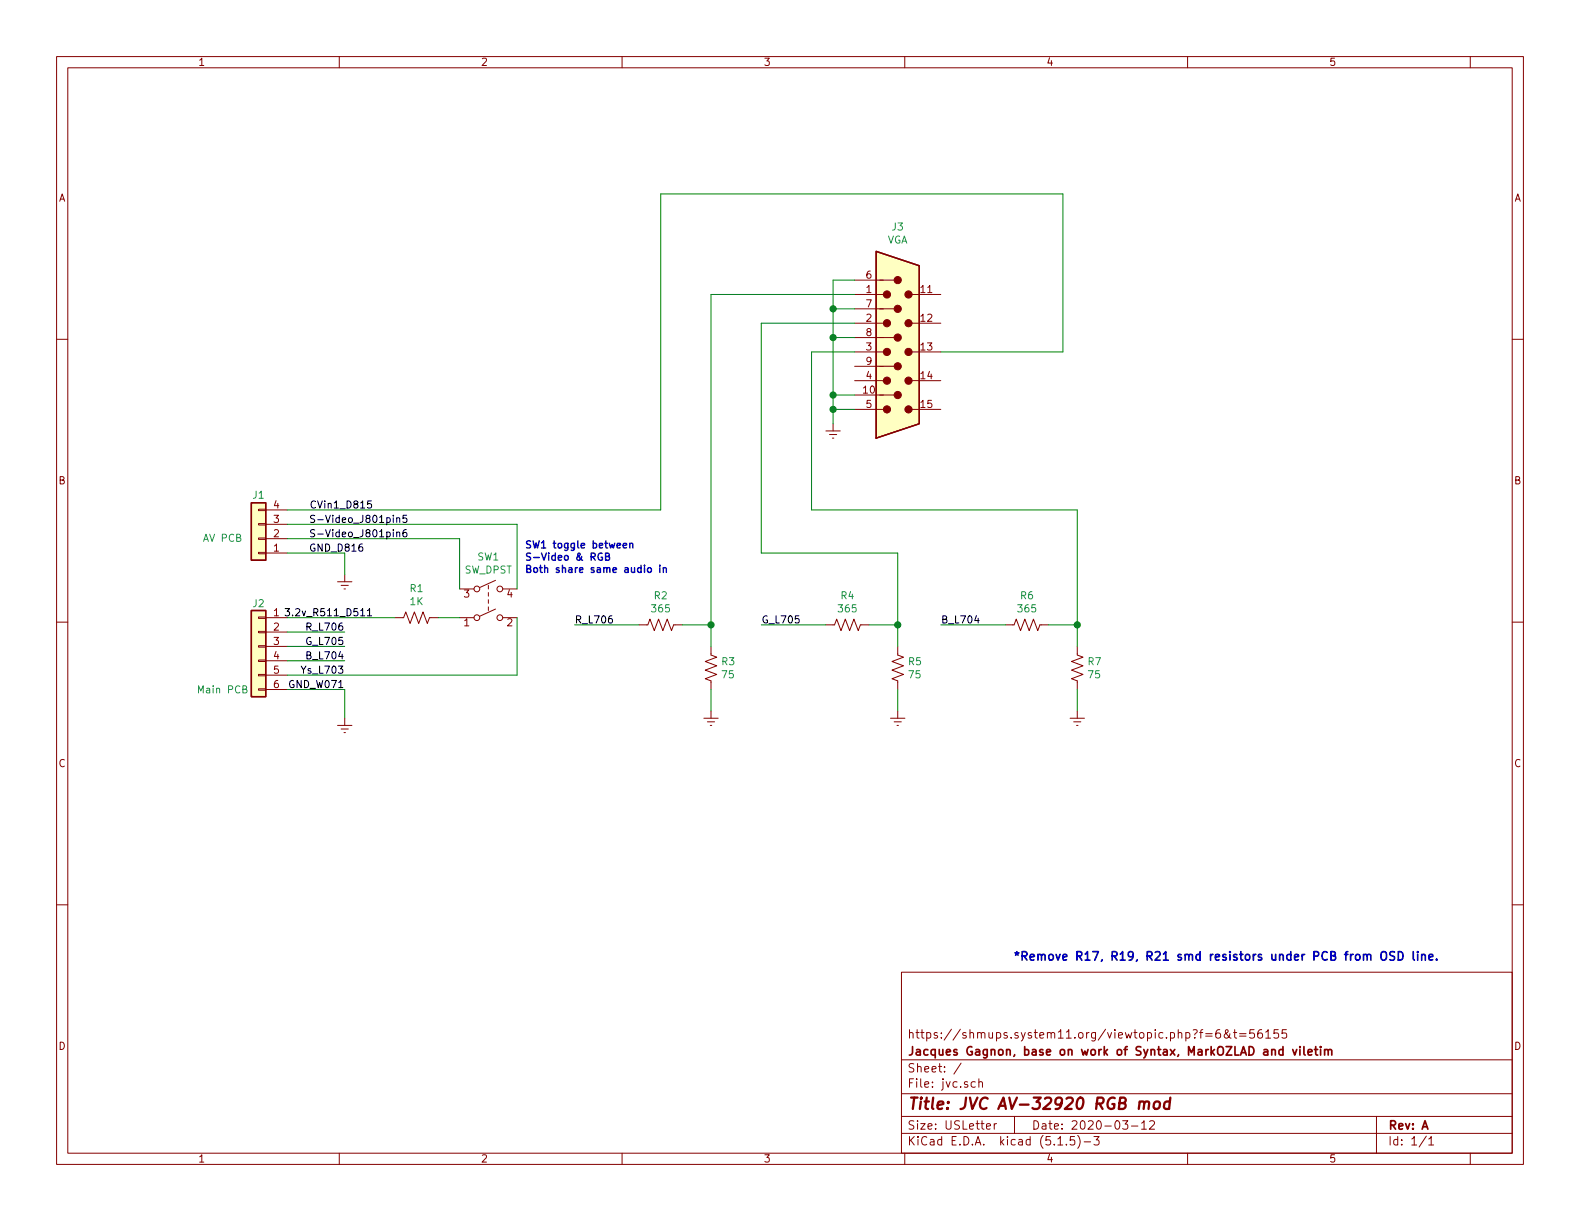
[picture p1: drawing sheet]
EESchema Schematic File Version 4
EELAYER 30 0
EELAYER END
$Descr USLetter 11000 8500
encoding utf-8
Sheet 1 1
Title "JVC AV-32920 RGB mod"
Date "2020-03-12"
Rev "A"
Comp "Jacques Gagnon, base on work of Syntax, MarkOZLAD and viletim"
Comment1 "https://shmups.system11.org/viewtopic.php?f=6&t=56155"
Comment2 ""
Comment3 ""
Comment4 ""
$EndDescr
$Comp
L Device:R_US R2
U 1 1
P 4600 4350
F 0 "R2" V 4395 4350 50  0000 C CNN
F 1 "365" V 4486 4350 50  0000 C CNN
F 2 "" V 4640 4340 50  0001 C CNN
F 3 "~" H 4600 4350 50  0001 C CNN
	1    4600 4350
	0    1    1    0   
$EndComp
$Comp
L Device:R_US R3
U 1 1
P 4950 4650
F 0 "R3" H 5018 4696 50  0000 L CNN
F 1 "75" H 5018 4605 50  0000 L CNN
F 2 "" V 4990 4640 50  0001 C CNN
F 3 "~" H 4950 4650 50  0001 C CNN
	1    4950 4650
	1    0    0    -1  
$EndComp
Connection ~ 4950 4350
Wire Wire Line
	4950 4350 4950 4500
$Comp
L Connector_Generic:Conn_01x06 J2
U 1 1
P 1800 4500
F 0 "J2" H 1800 4800 50  0000 C CNN
F 1 "Main PCB" H 2050 4200 50  0000 C CNN
F 2 "" H 1800 4500 50  0001 C CNN
F 3 "~" H 1800 4500 50  0001 C CNN
	1    1800 4500
	-1   0    0    -1  
$EndComp
Text Label 2600 4300 2    50   ~ 0
3.2v_R511_D511
Text Label 2400 4800 2    50   ~ 0
GND_W071
Text Label 2400 4700 2    50   ~ 0
Ys_L703
Text Label 2400 4400 2    50   ~ 0
R_L706
Text Label 2400 4500 2    50   ~ 0
G_L705
Text Label 2400 4600 2    50   ~ 0
B_L704
$Comp
L Connector_Generic:Conn_01x04 J1
U 1 1
P 1800 3750
F 0 "J1" H 1800 3450 50  0000 C CNN
F 1 "AV PCB" H 2050 3750 50  0000 C CNN
F 2 "" H 1800 3750 50  0001 C CNN
F 3 "~" H 1800 3750 50  0001 C CNN
	1    1800 3750
	-1   0    0    1   
$EndComp
Wire Wire Line
	2000 4400 2400 4400
Wire Wire Line
	2000 4500 2400 4500
Wire Wire Line
	2000 4600 2400 4600
Wire Wire Line
	2000 4800 2400 4800
Text Label 2600 3550 2    50   ~ 0
CVin1_D815
Wire Wire Line
	4750 4350 4950 4350
Wire Wire Line
	2400 4800 2400 5000
$Comp
L power:GNDREF #PWR?
U 1 1
P 2400 5000
F 0 "#PWR?" H 2400 4750 50  0001 C CNN
F 1 "GNDREF" H 2405 4827 50  0001 C CNN
F 2 "" H 2400 5000 50  0001 C CNN
F 3 "" H 2400 5000 50  0001 C CNN
	1    2400 5000
	1    0    0    -1  
$EndComp
$Comp
L Device:R_US R6
U 1 1
P 7150 4350
F 0 "R6" V 6945 4350 50  0000 C CNN
F 1 "365" V 7036 4350 50  0000 C CNN
F 2 "" V 7190 4340 50  0001 C CNN
F 3 "~" H 7150 4350 50  0001 C CNN
	1    7150 4350
	0    1    1    0   
$EndComp
$Comp
L Device:R_US R7
U 1 1
P 7500 4650
F 0 "R7" H 7568 4696 50  0000 L CNN
F 1 "75" H 7568 4605 50  0000 L CNN
F 2 "" V 7540 4640 50  0001 C CNN
F 3 "~" H 7500 4650 50  0001 C CNN
	1    7500 4650
	1    0    0    -1  
$EndComp
Connection ~ 7500 4350
Wire Wire Line
	7500 4350 7500 4500
Wire Wire Line
	7300 4350 7500 4350
$Comp
L Device:R_US R5
U 1 1
P 6250 4650
F 0 "R5" H 6318 4696 50  0000 L CNN
F 1 "75" H 6318 4605 50  0000 L CNN
F 2 "" V 6290 4640 50  0001 C CNN
F 3 "~" H 6250 4650 50  0001 C CNN
	1    6250 4650
	1    0    0    -1  
$EndComp
Connection ~ 6250 4350
Wire Wire Line
	6250 4350 6250 4500
Wire Wire Line
	6050 4350 6250 4350
Wire Wire Line
	4450 4350 4000 4350
Text Label 4000 4350 0    50   ~ 0
R_L706
Wire Wire Line
	5750 4350 5300 4350
Text Label 5300 4350 0    50   ~ 0
G_L705
Text Label 6550 4350 0    50   ~ 0
B_L704
Wire Wire Line
	6550 4350 7000 4350
$Comp
L power:GNDREF #PWR?
U 1 1
P 4950 4950
F 0 "#PWR?" H 4950 4700 50  0001 C CNN
F 1 "GNDREF" H 4955 4777 50  0001 C CNN
F 2 "" H 4950 4950 50  0001 C CNN
F 3 "" H 4950 4950 50  0001 C CNN
	1    4950 4950
	1    0    0    -1  
$EndComp
$Comp
L power:GNDREF #PWR?
U 1 1
P 6250 4950
F 0 "#PWR?" H 6250 4700 50  0001 C CNN
F 1 "GNDREF" H 6255 4777 50  0001 C CNN
F 2 "" H 6250 4950 50  0001 C CNN
F 3 "" H 6250 4950 50  0001 C CNN
	1    6250 4950
	1    0    0    -1  
$EndComp
$Comp
L power:GNDREF #PWR?
U 1 1
P 7500 4950
F 0 "#PWR?" H 7500 4700 50  0001 C CNN
F 1 "GNDREF" H 7505 4777 50  0001 C CNN
F 2 "" H 7500 4950 50  0001 C CNN
F 3 "" H 7500 4950 50  0001 C CNN
	1    7500 4950
	1    0    0    -1  
$EndComp
Wire Wire Line
	4950 4800 4950 4950
Wire Wire Line
	6250 4800 6250 4950
Wire Wire Line
	7500 4800 7500 4950
$Comp
L Connector:DB15_Male_HighDensity J3
U 1 1
P 6250 2350
F 0 "J3" H 6250 1583 50  0000 C CNN
F 1 "VGA" H 6250 1674 50  0000 C CNN
F 2 "" H 5300 2750 50  0001 C CNN
F 3 " ~" H 5300 2750 50  0001 C CNN
	1    6250 2350
	1    0    0    1   
$EndComp
Wire Wire Line
	4950 2050 5950 2050
Wire Wire Line
	6250 3850 5300 3850
Wire Wire Line
	5300 3850 5300 2250
Wire Wire Line
	5300 2250 5950 2250
Wire Wire Line
	7500 3550 5650 3550
Wire Wire Line
	5650 3550 5650 2450
Wire Wire Line
	5650 2450 5950 2450
Wire Wire Line
	4600 1350 7400 1350
Wire Wire Line
	7400 1350 7400 2450
Wire Wire Line
	7400 2450 6550 2450
Wire Wire Line
	2000 3550 4600 3550
Text Notes 7050 6700 0    59   ~ 12
*Remove R17, R19, R21 smd resistors under PCB from OSD line.
$Comp
L Device:R_US R1
U 1 1
P 2900 4300
F 0 "R1" V 2695 4300 50  0000 C CNN
F 1 "1K" V 2786 4300 50  0000 C CNN
F 2 "" V 2940 4290 50  0001 C CNN
F 3 "~" H 2900 4300 50  0001 C CNN
	1    2900 4300
	0    1    1    0   
$EndComp
Wire Wire Line
	2000 4300 2750 4300
Wire Wire Line
	5950 2350 5800 2350
$Comp
L power:GNDREF #PWR?
U 1 1
P 5800 2950
F 0 "#PWR?" H 5800 2700 50  0001 C CNN
F 1 "GNDREF" H 5805 2777 50  0001 C CNN
F 2 "" H 5800 2950 50  0001 C CNN
F 3 "" H 5800 2950 50  0001 C CNN
	1    5800 2950
	1    0    0    -1  
$EndComp
Wire Wire Line
	5950 2750 5800 2750
Wire Wire Line
	5800 2750 5800 2850
Wire Wire Line
	5950 2850 5800 2850
Connection ~ 5800 2850
Wire Wire Line
	5800 2850 5800 2950
Wire Wire Line
	5800 2350 5800 2750
Connection ~ 5800 2750
Wire Wire Line
	5950 2150 5800 2150
Wire Wire Line
	5800 2150 5800 2350
Connection ~ 5800 2350
Wire Wire Line
	5950 1950 5800 1950
Wire Wire Line
	5800 1950 5800 2150
Connection ~ 5800 2150
Wire Wire Line
	7500 3550 7500 4350
Wire Wire Line
	6250 3850 6250 4350
Wire Wire Line
	4950 2050 4950 4350
$Comp
L Device:R_US R4
U 1 1
P 5900 4350
F 0 "R4" V 5695 4350 50  0000 C CNN
F 1 "365" V 5786 4350 50  0000 C CNN
F 2 "" V 5940 4340 50  0001 C CNN
F 3 "~" H 5900 4350 50  0001 C CNN
	1    5900 4350
	0    1    1    0   
$EndComp
$Comp
L Switch:SW_DPST SW1
U 1 1
P 3400 4200
F 0 "SW1" H 3400 4525 50  0000 C CNN
F 1 "SW_DPST" H 3400 4434 50  0000 C CNN
F 2 "" H 3400 4200 50  0001 C CNN
F 3 "~" H 3400 4200 50  0001 C CNN
	1    3400 4200
	1    0    0    -1  
$EndComp
$Comp
L power:GNDREF #PWR?
U 1 1
P 2400 4000
F 0 "#PWR?" H 2400 3750 50  0001 C CNN
F 1 "GNDREF" H 2405 3827 50  0001 C CNN
F 2 "" H 2400 4000 50  0001 C CNN
F 3 "" H 2400 4000 50  0001 C CNN
	1    2400 4000
	1    0    0    -1  
$EndComp
Wire Wire Line
	2400 3850 2400 4000
Wire Wire Line
	2000 3850 2400 3850
Wire Wire Line
	3050 4300 3200 4300
Wire Wire Line
	3600 4700 3600 4300
Wire Wire Line
	2000 4700 3600 4700
Wire Wire Line
	4600 3550 4600 1350
Wire Wire Line
	2000 3650 3600 3650
Wire Wire Line
	3600 3650 3600 4100
Wire Wire Line
	2000 3750 3200 3750
Wire Wire Line
	3200 3750 3200 4100
Text Label 2150 3650 0    50   ~ 0
S-Video_J801pin5
Text Label 2150 3750 0    50   ~ 0
S-Video_J801pin6
Text Label 2150 3850 0    50   ~ 0
GND_D816
Text Notes 3650 4000 0    50   ~ 10
SW1 toggle between\nS-Video & RGB\nBoth share same audio in
$EndSCHEMATC
